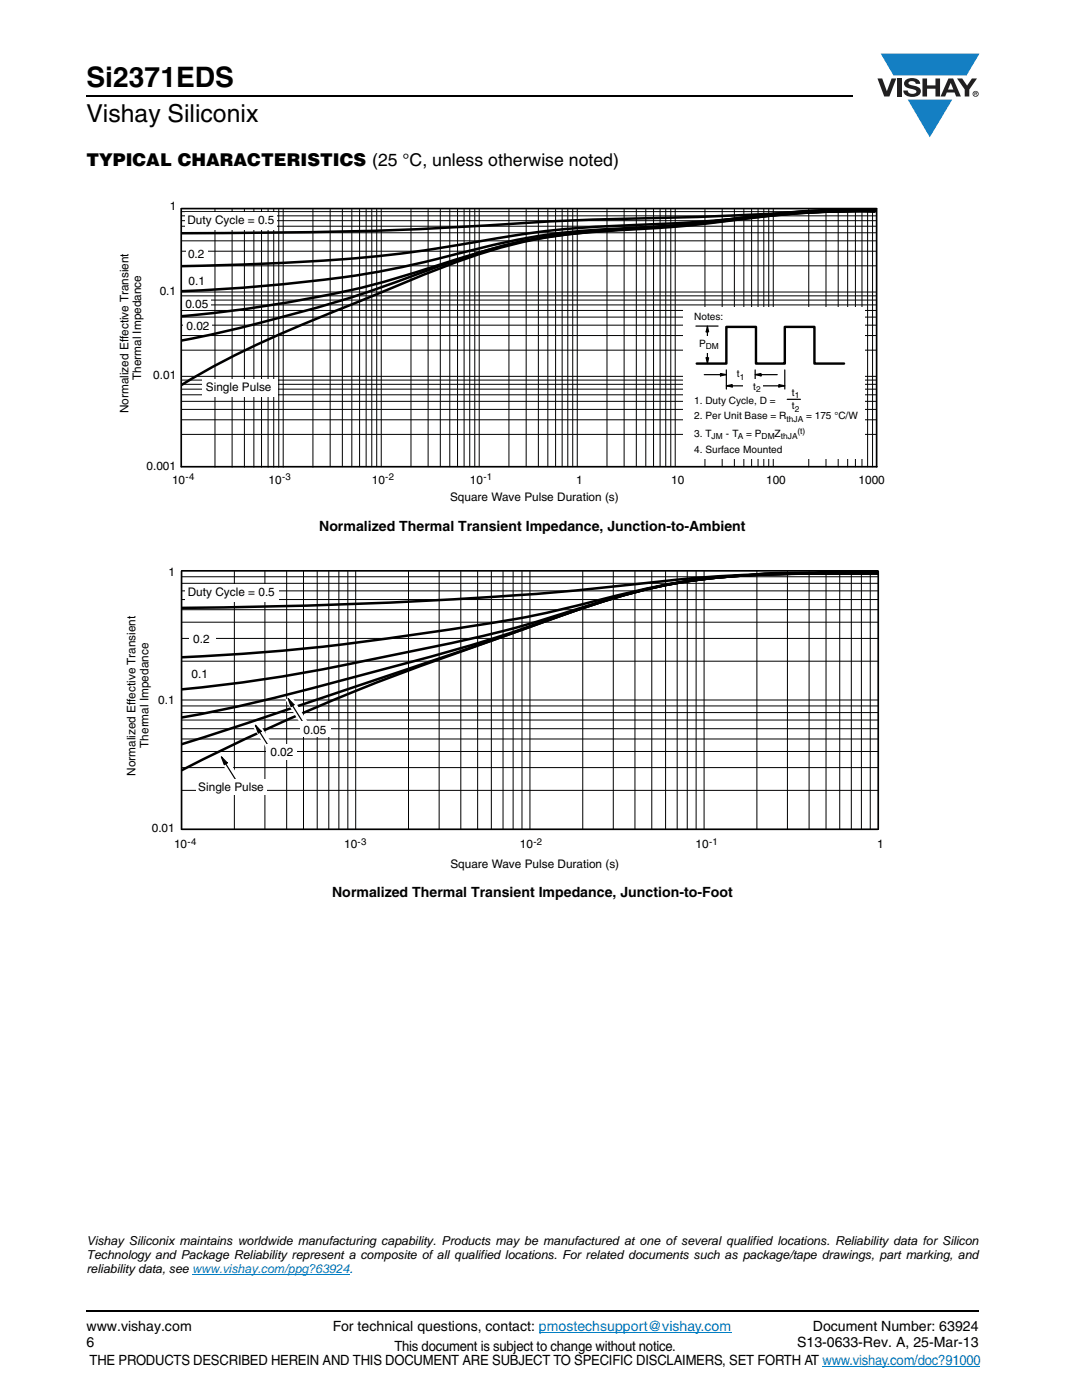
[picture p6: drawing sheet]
<svg xmlns="http://www.w3.org/2000/svg" width="216mm" height="279mm" viewBox="0 0 216 279" stroke-linecap="round" stroke-linejoin="round" font-family="sans-serif">
<path d="M17.1 18.9h.2v.3h-.2zM17.1 261.5h.2v.4h-.2z" fill="#000"/>
<path d="M17.3 19.1h152.9M17.3 261.7h178.1" fill="none" stroke="#000" stroke-width=".36"/>
<path d="M175.1 10.7h20.4v16.7h-20.4z" fill="#fff"/>
<g fill="#147fc3">
<path d="M175.7 10.7h19.7l-2.5 4.4h-1.1h-13.5z"/>
<path d="M181.1 19.9h8.9l-4.5 7.5z"/>
</g>
<g fill="#231f20">
<path d="M175.1 15.7h.9l1 2.5 .9-2.5h.9l-1.3 3.6h-1.1z"/>
<path d="M179 15.7h.9v3.6h-.9z"/>
<path d="M180.7 16a2.1 2.1 0 0 1 2.8 .3l.1 .4h-.9a.79 .79 0 0 0-.7-.5 .79 .79 0 0 0-.7 .4l.2 .3 1 .2a1.08 1.08 0 0 1 1.2 1.1 1.08 1.08 0 0 1-1.1 1.1 1.73 1.73 0 0 1-2.3-1.2h.8a.96 .96 0 0 0 .8 .6 .96 .96 0 0 0 1-.4 1.31 1.31 0 0 0-1.3-.6 1.03 1.03 0 0 1-1-.6 1.03 1.03 0 0 1 .1-1.1z"/>
<path d="M184.1 15.7h.9v1.3h1.7v-1.3h.9v3.6h-.9v-1.6h-1.7v1.6h-.9z"/>
<path d="M191 15.7h1l1 1.4 .9-1.4h1.1l-1.6 2.2v1.4h-.9v-1.4z"/>
<path d="M189.7 16.5l.5 1.4h-1zM189.2 15.7l-1.5 3.6h.9l.3-.8h1.6l.3 .8h.9l-1.5-3.6z"/>
<path d="M194.2 18.7a.46 .46 0 0 1 .9 0 .46 .46 0 0 1-.9 0zM194.1 18.7a.6 .6 0 0 0 1.2 0 .6 .6 0 0 0-1.2 0z"/>
<path d="M194.6 18.5h.2v.2h-.2zM194.4 18.4v.7h.2v-.3l.4 .3-.2-.3 .1-.2v-.2z"/>
</g>
<path d="M38.4 254.3h31.3M107.5 265.8h38.4M164.1 272.6h31.5" fill="none" stroke="#007ec4" stroke-width=".2"/>
<path d="M23.6 39.9h153v60.6h-153z" fill="#fff"/>
<g fill="none" stroke="#000" stroke-width=".2">
<path d="M36.3 59.9h138.5M36.3 59h138.5M36.3 58.3h138.5M36.3 53.1h138.5M36.3 50.1h138.5M36.3 48.1h138.5M36.3 46.5h138.5M36.3 45.1h138.5M36.3 44h138.5M36.3 43.1h138.5M36.3 42.2h138.5M42.9 41.7v51.5"/>
<path d="M46.3 41.7v51.5M48.8 41.7v51.5M50.7 41.7v51.5M52.2 41.7v51.5M53.5 41.7v51.5M54.6 41.7v51.5M55.6 41.7v51.5M56.5 41.7v51.5M62.4 41.7v51.5M65.9 41.7v51.4M68.3 41.7v51.4M70.2 41.7v51.4"/>
<path d="M71.8 41.7v51.4M73.1 41.7v51.4M74.2 41.7v51.4M75.2 41.7v51.4M76.1 41.7v51.4M82 41.7v51.4M85.4 41.7v51.4M87.9 41.7v51.4M89.7 41.7v51.4M91.3 41.7v51.4M92.6 41.7v51.4M93.7 41.7v51.4"/>
<path d="M94.7 41.7v51.4M95.6 41.7v51.4M101.6 41.7v51.4M105 41.7v51.4M107.4 41.7v51.4M109.3 41.7v51.4M110.9 41.7v51.4M112.2 41.7v51.4M113.3 41.7v51.4M114.3 41.7v51.4M115.2 41.7v51.4M121.1 41.7v51.4"/>
<path d="M124.5 41.7v51.4M127 41.7v51.4M128.9 41.7v51.4M130.4 41.7v51.4M131.7 41.7v51.4M132.8 41.7v51.4M133.8 41.7v51.4M134.7 41.7v51.4M140.7 41.7v51.4M144.1 41.7v51.4M146.5 41.7v51.4M148.4 41.7v51.4"/>
<path d="M150 41.7v51.4M151.3 41.7v51.4M152.4 41.7v51.4M153.4 41.7v51.4M154.3 41.7v51.4M161.4 41.7v51.5M164.8 41.7v51.5M167.3 41.7v51.5M169.1 41.7v51.5M170.7 41.7v51.5M172 41.7v51.5M173.1 41.7v51.5"/>
<path d="M174.1 41.7v51.5M36.3 69.9h138.5M36.3 67h138.5M36.3 64.9h138.5M36.3 63.3h138.5M36.3 62h138.5M36.3 60.9h138.5M36.3 75.1h138.5M36.3 78.8h138.5M36.3 77.7h138.5M36.3 76.7h138.5M36.3 75.9h138.5"/>
<path d="M36.3 86.7h138.5M36.3 83.8h138.5M36.3 81.7h138.5M36.3 80.1h138.5"/>
</g>
<path d="M36.1 53.1a417.1 417.1 0 0 0 48-3l4.2-.7a253.2 253.2 0 0 1 30.9-4.2 472.2 472.2 0 0 0 38.5-2.6l7.7-.4 9.1-.1a209.6 209.6 0 0 0-31.2 2.1l-8 .8-7.5 .4a144.7 144.7 0 0 0-38.2 5.7 192 192 0 0 1-35.3 5.8l-9 .7-9.1 .5M174.5 42.2a199.2 199.2 0 0 0-33 2.4l-6.5 .6-9.1 .6a116.6 116.6 0 0 0-31.4 4.9l-3.7 1.2a219.9 219.9 0 0 1-50.8 10.9l-3.8 .3M174.5 42.2a122.4 122.4 0 0 0-25.8 1.2l-2.1 .3a337.8 337.8 0 0 1-28.3 2.5 102.1 102.1 0 0 0-30.3 6.8 314.5 314.5 0 0 1-51.8 15M174.8 42.1a1249.2 1249.2 0 0 0-39.3 1.3 722.4 722.4 0 0 0-45.6 2 1112.3 1112.3 0 0 1-53.7 1.1M174.9 41.7a199.5 199.5 0 0 0-32.8 2.5l-7 .8-9.4 .7a115 115 0 0 0-28.4 4.5 327.3 327.3 0 0 0-25.8 10 232.5 232.5 0 0 0-33.6 15.6l-1.8 1.1" fill="none" stroke="#000" stroke-width=".5"/>
<g fill="#fff">
<path d="M37.2 49.1h4.3v2.8h-4.3z"/>
<path d="M37 42.4h18.2v3.4h-18.2z"/>
<path d="M40.4 75.6h15v3.5h-15z"/>
<path d="M36.6 64.3h5.7v1.5h-5.7z"/>
<path d="M36.4 59.3h5.6v2.5h-5.6z"/>
<path d="M136.2 61.4h36.3v30.2h-36.3z"/>
</g>
<path d="M138.9 65.1h4.4M140.5 74.8h3.6M143.8 74.5l1.1 .3-1.1 .2zM144.9 73.8v3.8M144.9 77l1.2-.2v.4zM145.8 77h3.5M150.7 74.8l1.1-.3v.5zM150.7 73.8v1.9M151.5 74.8h3.6M152.2 77h3.6M155.4 76.8l1.2 .2-1.2 .2zM156.6 73.8v3.8" fill="none" stroke="#000" stroke-width=".24"/>
<path d="M143.8 74.5l1.1 .3-1.1 .2zM144.9 77l1.2-.2v.4zM150.7 74.8l1.1-.3v.5zM155.4 76.8l1.2 .2-1.2 .2z" fill="#000"/>
<g fill="#fff">
<path d="M145.4 73.2h3.9v2.4h-3.9z"/>
<path d="M148.3 75.7h3.9v2.5h-3.9z"/>
</g>
<path d="M140.9 71.4h.5l-.2 1.2zM141.2 65.1l.2 1.1h-.5z" fill="#000"/>
<path d="M140.9 71.4h.5l-.2 1.2zM141.2 65.9v5.9M141.2 65.1l.2 1.1h-.5z" fill="none" stroke="#000" stroke-width=".24"/>
<path d="M137.9 67.1h6.2v3.3h-6.2z" fill="#fff"/>
<path d="M139 72.6h5.9v-7.4h5.9v7.4h5.8v-7.4h5.9v7.4h5.9" fill="none" stroke="#000" stroke-width=".48"/>
<path d="M157.1 79.7h2.6" fill="none" stroke="#000" stroke-width=".24"/>
<path d="M36.2 41.7v51.4h138.8M36.2 41.6h138.7M174.9 41.7v51.4" fill="none" stroke="#000" stroke-width=".34"/>
<path d="M25 113h151.3v60.8h-151.3z" fill="#fff"/>
<path d="M173.5 113.9l-1.3 .5a280.7 280.7 0 0 0-31.3 1.1 130.8 130.8 0 0 0-27.3 6.5 291.1 291.1 0 0 1-37.5 9.2 324.4 324.4 0 0 1-39.9 6.4M175.2 113.9h-10.4l-2.5 .6a144.5 144.5 0 0 0-32.1 2.8 233.3 233.3 0 0 0-25.1 7.9 608.4 608.4 0 0 1-41 11.7 317.1 317.1 0 0 1-27.9 6.3M175.2 114.4a363.1 363.1 0 0 0-43.7 1.7 829.8 829.8 0 0 1-86.8 5.1l-8.4 .1M175.2 114.5a325.3 325.3 0 0 0-33.8 .9 177.2 177.2 0 0 0-25.9 5.4 285 285 0 0 1-31.7 5.7 423.3 423.3 0 0 1-47.5 4.7M175.2 114.2h-6.8a210.5 210.5 0 0 0-25.3 1.1 115.6 115.6 0 0 0-29.5 7l-24.8 8.7-39.7 13.4-12.8 4.1M175.2 114.4a345.8 345.8 0 0 0-33.2 1 121.6 121.6 0 0 0-29.4 7.2l-12.6 4.6a464.6 464.6 0 0 0-61.9 25.6l-1.8 .9" fill="none" stroke="#000" stroke-width=".5"/>
<g fill="none" stroke="#000" stroke-width=".2">
<path d="M36.2 115.1h139M36.2 117.9h139M36.2 116.4h139M36.2 119.7h139M46.8 114v51.5M52.9 114v51.5M57.2 114v51.5M60.6 114v51.5M63.3 114v51.5M65.6 114v51.5M67.6 114v51.5M69.4 114v51.5"/>
<path d="M71 114v51.5M81.5 114v51.5M87.6 114v51.5M91.9 114v51.5M95.3 114v51.5M98 114v51.5M100.4 114v51.5M102.4 114v51.5M104.2 114v51.5M105.7 114v51.5M116.3 114v51.5M122.4 114v51.5"/>
<path d="M126.7 114v51.5M130.1 114v51.5M132.8 114v51.5M135.1 114v51.5M137.1 114v51.5M138.9 114v51.5M140.5 114v51.5M151 114v51.5M157.1 114v51.5M161.4 114v51.5M164.8 114v51.5M167.6 114v51.5"/>
<path d="M169.9 114v51.5M171.9 114v51.5M173.7 114v51.5M36.2 132h139M36.2 127.4h139M36.2 124.2h139M36.2 121.7h139M36.2 139.7h139M36.2 157.7h139M36.2 153.2h139M36.2 150h139M36.2 147.5h139"/>
<path d="M36.2 145.4h139M36.2 143.7h139M36.2 142.2h139M36.2 140.9h139"/>
</g>
<g fill="#fff">
<path d="M37.8 125.9h5.3v3.1h-5.3z"/>
<path d="M37 116.6h18.6v3.5h-18.6z"/>
</g>
<path d="M43.6 151.2l1.2-.7 3.8 5.9-1.3 .8z" fill-rule="evenodd" fill="#fff"/>
<path d="M44.2 151l1.1 1.2-.5 .4z" fill="#000"/>
<path d="M44.2 151l1.1 1.2-.5 .4zM45 152.4l2.7 4.2" fill="none" stroke="#000" stroke-width=".24"/>
<path d="M39.1 155.4h14.2v3.2h-14.2z" fill="#fff"/>
<path d="M50.4 144.9l1.2-.7 3.8 5.9-1.3 .8z" fill-rule="evenodd" fill="#fff"/>
<path d="M51 144.7l1.1 1.3-.5 .3z" fill="#000"/>
<path d="M51 144.7l1.1 1.3-.5 .3zM51.8 146.1l2.6 4.2" fill="none" stroke="#000" stroke-width=".24"/>
<path d="M53.2 148.5h6v3.1h-6z" fill="#fff"/>
<path d="M56.9 139.6l1.3-.7 3.7 5.9-1.2 .8z" fill-rule="evenodd" fill="#fff"/>
<path d="M57.5 139.4l1.1 1.2-.5 .4z" fill="#000"/>
<path d="M57.5 139.4l1.1 1.2-.5 .4zM58.3 140.7l2.7 4.3" fill="none" stroke="#000" stroke-width=".24"/>
<path d="M59.8 144h6.1v3.1h-6.1z" fill="#fff"/>
<path d="M36.2 114v51.5M36.2 113.9h139M175.2 114v51.5M36.2 165.5h139" fill="none" stroke="#000" stroke-width=".34"/>
<text font-size="5.6" x="17.3" y="17.4">Si2371EDS</text>
<text font-size="4.9" x="17.3" y="24.4">Vishay Siliconix</text>
<text font-size="3.5" x="17.3" y="33">TYPICAL CHARACTERISTICS (25 °C, unless otherwise noted)</text>
<g font-size="2.8">
<text x="63.7" y="105.9">Normalized Thermal Transient Impedance, Junction-to-Ambient</text>
<text x="66.3" y="179.1">Normalized Thermal Transient Impedance, Junction-to-Foot</text>
<text x="17.3" y="265.6">www.vishay.com</text>
<text x="17.3" y="268.8">6</text>
<text x="66.4" y="265.6">For technical questions, contact: pmostechsupport@vishay.com</text>
<text x="78.7" y="269.6">This document is subject to change without notice.</text>
<text x="159" y="268.8">S13-0633-Rev. A, 25-Mar-13</text>
<text x="162.2" y="265.6">Document Number: 63924</text>
<text x="17.9" y="272.4">THE PRODUCTS DESCRIBED HEREIN AND THIS DOCUMENT ARE SUBJECT TO SPECIFIC DISCLAIMERS, SET FORTH AT www.vishay.com/doc?91000</text>
</g>
<g font-size="2.5">
<text x="17.3" y="248.4">Vishay Siliconix maintains worldwide manufacturing capability. Products may be manufactured at one of several qualified locations. Reliability data for Silicon</text>
<text x="17.3" y="251.2">Technology and Package Reliability represent a composite of all qualified locations. For related documents such as package/tape drawings, part marking, and</text>
<text x="17.3" y="254.1">reliability data, see www.vishay.com/ppg?63924.</text>
</g>
<g font-size="2.4">
<text x="33.9" y="41.9">1</text>
<text x="37.4" y="44.8">Duty Cycle = 0.5</text>
<text x="37.5" y="51.5">0.2</text>
<text x="31.9" y="58.9">0.1</text>
<text x="37.6" y="56.8">0.1</text>
<text x="37" y="61.4">0.05</text>
<text x="37.2" y="65.9">0.02</text>
<text x="28.2" y="75.8" transform="rotate(-90 28.2 75.8)">Thermal Impedance</text>
<text x="30.6" y="75.6">0.01</text>
<text x="25.6" y="82.4" transform="rotate(-90 25.6 82.4)">Normalized Effective Transient</text>
<text x="41.1" y="78">Single Pu</text>
<text x="51.2" y="78">lse</text>
<text x="29.2" y="93.8">0.001</text>
<text x="34.3" y="96.5">10</text>
<text x="53.6" y="96.5">10</text>
<text x="74.2" y="96.5">10</text>
<text x="89.8" y="100">Square Wave Pulse Duration (s)</text>
<text x="93.8" y="96.5">10</text>
<text x="115" y="96.5">1</text>
<text x="133.9" y="96.5">10</text>
<text x="152.9" y="96.5">100</text>
<text x="171.3" y="96.5">1000</text>
<text x="33.6" y="115">1</text>
<text x="37.5" y="119">Duty Cycle = 0.5</text>
<text x="38.5" y="128.3">0.2</text>
<text x="38.2" y="135.3">0.1</text>
<text x="31.6" y="140.5">0.1</text>
<text x="29.6" y="149.2" transform="rotate(-90 29.6 149.2)">Thermal Impedance</text>
<text x="60.6" y="146.4">0.05</text>
<text x="27" y="154.8" transform="rotate(-90 27 154.8)">Normalized Effective Transient</text>
<text x="54" y="150.9">0.02</text>
<text x="39.6" y="157.8">Single Pulse</text>
<text x="30.3" y="166.1">0.01</text>
<text x="34.7" y="169.3">10</text>
<text x="68.7" y="169.3">10</text>
<text x="89.9" y="173.2">Square Wave Pulse Duration (s)</text>
<text x="103.7" y="169.3">10</text>
<text x="138.8" y="169.3">10</text>
<text x="175" y="169.3">1</text>
</g>
<g font-size="2">
<text x="138.5" y="63.9">Notes:</text>
<text x="139.5" y="69.3">P</text>
<text x="147" y="75.3">t</text>
<text x="150.3" y="77.9">t</text>
<text x="138.5" y="80.6">1. Duty Cycle, D =</text>
<text x="138.5" y="83.7">2. Per Unit Base = R</text>
<text x="158" y="79">t</text>
<text x="158" y="81.7">t</text>
<text x="160.8" y="83.7">= 175 °C/</text>
<text x="169.3" y="83.7">W</text>
<text x="138.5" y="87.3">3. T</text>
<text x="144.8" y="87.3">- T</text>
<text x="148.9" y="87.3">= P</text>
<text x="154.6" y="87.3">Z</text>
<text x="138.5" y="90.4">4. Surface Mounted</text>
</g>
<g font-size="1.9">
<text x="37" y="95.8">-4</text>
<text x="56.3" y="95.8">-3</text>
<text x="76.9" y="95.8">-2</text>
<text x="96.5" y="95.8">-1</text>
<text x="37.4" y="168.6">-4</text>
<text x="71.4" y="168.6">-3</text>
<text x="106.4" y="168.6">-2</text>
<text x="141.5" y="168.6">-1</text>
</g>
<g font-size="1.7">
<text x="140.8" y="69.7">DM</text>
<text x="147.6" y="75.8">1</text>
<text x="150.9" y="78.3">2</text>
<text x="158.6" y="79.4">1</text>
<text x="158.6" y="82.1">2</text>
<text x="142" y="87.7">JM</text>
<text x="147.2" y="87.7">A</text>
<text x="152" y="87.7">DM</text>
<text x="155.8" y="87.7">thJA</text>
<text x="156.9" y="84.1">thJA</text>
<text x="159.1" y="86.7">(t)</text>
</g>
</svg>
